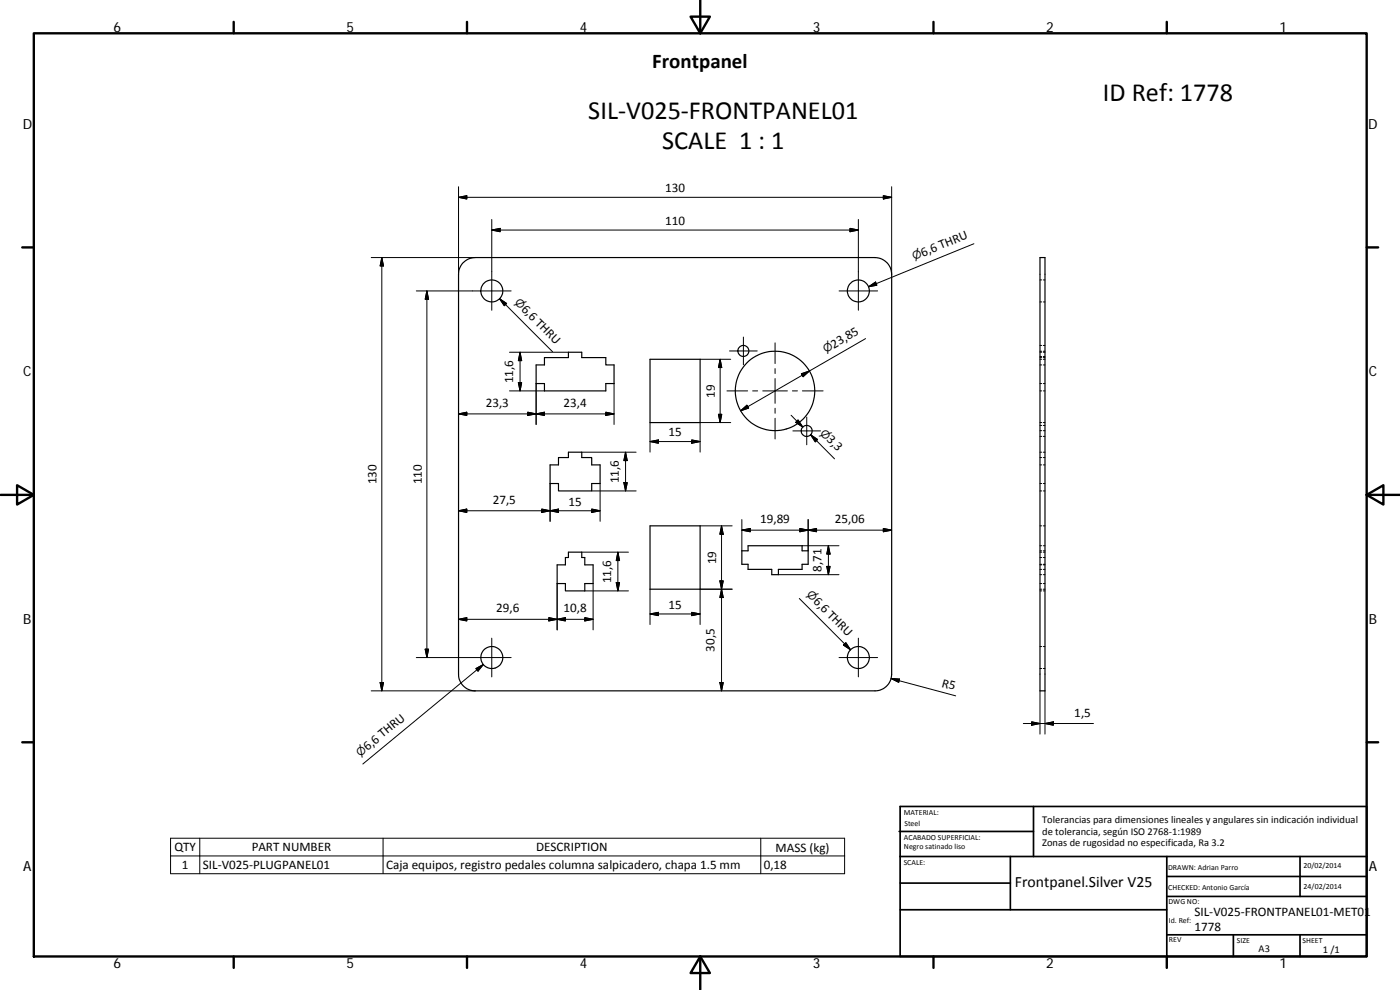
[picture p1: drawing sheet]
<svg xmlns="http://www.w3.org/2000/svg" width="420mm" height="297mm" viewBox="0 0 420 297" stroke-linecap="round" stroke-linejoin="round" font-family="sans-serif">
<g fill="none" stroke="#000" stroke-width=".36">
<path d="M138.9 78.9a5.1 5.1 0 0 1 3.7-1.6h120a5.1 5.1 0 0 1 5 5v120a5 5 0 0 1-5 5h-120a5 5 0 0 1-5-5v-120l.2-1.5zM312.1 77.3h1.5v130h-1.5zM160.9 109.5h2.5v-2.2h7.2v-1.6h4v1.6h7.2v2.2h2.5v5.6h-2.5v2.2h-18.4v-2.2h-2.5zM195.1 107.8h15v19h-15zM165.1 139.5h2.5v-2.2h3v-1.6h4v1.6h3v2.2h2.5v5.6h-2.5v2.2h-10v-2.2h-2.5zM195.1 157.8h15v19h-15zM170.6 165.7h4v1.6h.9v2.2h2.5v5.6h-2.5v2.2h-5.8v-2.2h-2.5v-5.6h2.5v-2.2h.9zM222.6 165.3h1.9v-1.6h16.2v1.6h1.8v4h-1.8v1.5h-7.1v1.6h-2v-1.6h-7.1v-1.5h-1.9z"/>
<circle cx="147.6" cy="87.3" r="3.3"/>
<circle cx="257.6" cy="87.3" r="3.3"/>
<circle cx="223.1" cy="105.3" r="1.64"/>
<circle cx="232.6" cy="117.3" r="11.9"/>
<circle cx="242.1" cy="129.3" r="1.64"/>
<circle cx="147.6" cy="197.3" r="3.3"/>
<circle cx="257.6" cy="197.3" r="3.3"/>
</g>
<g fill="none" stroke="#000" stroke-width=".3">
<path d="M137.6 59.2l2.5-.5v1zM137.6 59.2h130M137.6 56v26.3M265.1 58.7l2.5 .5-2.5 .5zM267.6 56v26.3M111.4 77.3h31.2M114.6 77.3l.5 2.5h-1zM114.6 77.3v130M147.6 69l2.5-.5v1zM147.6 69h110M147.6 65.8v27.3M255.1 68.5l2.5 .5-2.5 .5z"/>
<path d="M257.6 65.8v27.3M292.3 73.1l-31.6 12.9M124.9 87.3h28.5M128.1 87.3v110M128.1 87.3l.5 2.5h-1zM149.9 89.6l2.2 1.5-.7 .6zM149.9 89.6l15.9 15.9M251.8 87.3h11.6M260.7 86l2.1-1.4 .4 1zM312.1 90.6h.5M312.1 84h.5M313.1 90.6h.5"/>
<path d="M313.1 84h.5M152.9 105.7h17.7M152.9 117.3h10.5M155.6 114.8h1l-.5 2.5zM156.1 105.7v11.6M156.1 105.7l.5 2.5h-1zM160.9 115.1v12.3M184.3 115.1v12.3M210.1 107.8h9.2M216.1 107.8v19M216.1 107.8l.5 2.5h-1zM218.2 117.3h6.2"/>
<path d="M218.9 105.3h8.4M223.1 101.1v8.4M225.9 117.3h1.5M228.9 117.3h7.4M232.6 102.9v6.2M232.6 110.6v1.5M232.6 113.6v7.4M237.8 117.3h1.5M240.5 112.1l2.4-.8-1.9 1.7zM240.8 117.3h6.2M259.8 101.6l-37.5 21.7M312.1 107.3h.5"/>
<path d="M312.1 117.3h.5M312.1 105.7h.5M312.1 115.1h.5M312.1 109.5h.5M312.1 107.8h.5M312.1 107h.5M312.1 103.7h.5M312.1 105.4h.5M313.1 107.3h.5M313.1 117.3h.5M313.1 105.7h.5M313.1 115.1h.5"/>
<path d="M313.1 109.5h.5M313.1 107.8h.5M313.1 107h.5M313.1 103.7h.5M313.1 105.4h.5M137.6 124.2l2.5-.5v1zM137.6 124.2h46.7M158.4 123.7l2.5 .5-2.5 .5zM160.9 124.2l2.5-.5v1zM174.6 135.7h16.3M181.8 123.7l2.5 .5-2.5 .5zM187.7 135.7l.5 2.5h-1z"/>
<path d="M187.7 135.7v11.6M195.1 132.5l2.5-.5v1zM195.1 132.5h15M195.1 126.8v8.9M207.6 132l2.5 .5-2.5 .5zM215.6 124.3h1l-.5 2.5zM219.3 126.8h-9.2v8.9M222.3 123.3l1.9-1.7 .5 .8zM232.6 122.5v1.5M232.6 125.5v6.2M237.4 124.6l3.5 3.5M237.9 129.3h8.3"/>
<path d="M239.5 126l1.4 2.1-2.1-1.4zM242.1 125.1v8.4M243.3 130.5l2.1 1.4-.7 .7zM245 132.2l-1.7-1.7 7.2 7.2M312.1 137.3h.5M312.1 135.7h.5M312.1 139.5h.5M312.1 126.8h.5M312.1 130.9h.5M312.1 127.7h.5M312.1 129.2h.5M313.1 137.3h.5"/>
<path d="M313.1 135.7h.5M313.1 139.5h.5M313.1 126.8h.5M313.1 130.9h.5M313.1 127.7h.5M313.1 129.2h.5M137.6 153.2l2.5-.5v1.1zM137.6 153.2h42.5M162.6 152.7l2.5 .5-2.5 .6zM165.1 145.1v11.3M165.1 153.2l2.5-.5v1.1zM177.6 152.7l2.5 .5-2.5 .6z"/>
<path d="M177.6 147.3h13.3M180.1 145.1v11.3M187.2 144.8h1l-.5 2.5zM210.1 157.8h9.6M216.5 157.8v49.5M216.5 157.8l.6 2.5h-1.1zM222.6 155.9v9.4M222.6 159.1l2.6-.5v1zM222.6 159.1h45M240 158.6l2.5 .5-2.5 .5zM242.5 155.9v9.4M242.5 159.1l2.6-.5v1z"/>
<path d="M265.1 158.6l2.5 .5-2.5 .5zM312.1 157.8h.5M312.1 147.3h.5M312.1 145.1h.5M313.1 157.8h.5M313.1 147.3h.5M313.1 145.1h.5M167.2 175.1v13.9M174.6 165.7h14M175.5 177.3h13.1M178 175.1v13.9M184.9 174.8h1l-.5 2.5z"/>
<path d="M185.4 165.7v11.6M185.4 165.7l.5 2.5h-1zM195.1 176.8v10.6M216 174.3h1.1l-.6 2.5zM216.5 176.8l.6 2.5h-1.1zM219.7 176.8h-9.6v10.6M233.6 172.4h18.2M239.9 179.6l15.4 15.4M240.7 163.7h11.1M248.1 169.9h1l-.5 2.5zM248.6 163.7v8.7M248.6 163.7l.5 2.5h-1z"/>
<path d="M312.1 176.8h.5M312.1 170.8h.5M312.1 163.7h.5M312.1 169.3h.5M312.1 165.3h.5M312.1 172.4h.5M312.1 167.3h.5M312.1 177.3h.5M312.1 175.1h.5M312.1 169.5h.5M312.1 165.7h.5M313.1 176.8h.5"/>
<path d="M313.1 170.8h.5M313.1 163.7h.5M313.1 169.3h.5M313.1 165.3h.5M313.1 172.4h.5M313.1 167.3h.5M313.1 177.3h.5M313.1 175.1h.5M313.1 169.5h.5M313.1 165.7h.5M124.9 197.3h28.5M127.6 194.8h1l-.5 2.5z"/>
<path d="M137.6 185.8l2.5-.5v1zM137.6 185.8h40.4M145 199.4l-36.1 29.8M147.6 191.5v11.6M164.7 185.3l2.5 .5-2.5 .5zM167.2 185.8l2.5-.5v1zM175.5 185.3l2.5 .5-2.5 .5zM195.1 184.2l2.5-.5v1zM195.1 184.2h15M207.6 183.7l2.5 .5-2.5 .5zM251.8 197.3h11.6M253.8 192.8l1.5 2.2-2.2-1.5z"/>
<path d="M257.6 191.5v11.6M312.1 194h.5M313.1 194h.5M111.4 207.3h31.2M114.1 204.8h1l-.5 2.5zM142.8 200.6l2.2-1.2-1.5 2zM216 204.8h1.1l-.6 2.5zM267.4 203.6l2.6 .2-.3 .9zM267.4 203.6l19.4 5.2M307.1 217.1h21.1M309.6 216.6l2.5 .5-2.5 .5zM312.1 207.3v13"/>
<path d="M312.1 200.6h.5M313.1 200.6h.5M313.6 207.3v13M313.6 217.1l2.5-.5v1zM51.2 251.5h202.3v10.6h-202.3zM51.2 256.8h202.3M60 251.5v10.6M115 251.5v10.6M228.3 251.5v10.6"/>
</g>
<g fill="none" stroke="#000" stroke-width=".71">
<path d="M10.1 10h400.1v277h-400.1zM70.1 6.6v3.4M140.2 6.6v3.4M207.3 5h5.8l-2.9 5zM210.2 0v10M280.2 6.6v3.4M350.2 6.6v3.4M6.7 74.2h3.4M410.2 74.2h3.4M.2 148.5h9.9M5.1 145.6l5 2.9-5 2.9zM410.2 148.5l5-2.9v5.8z"/>
<path d="M410.2 148.5h9.9M6.7 222.7h3.4M410.2 222.7h3.4M70.1 287v3.4M140.2 287v3.4M210.2 287l2.9 5h-5.8zM210.2 287v10M280.2 287v3.4M350.2 287v3.4"/>
</g>
<g fill="none" stroke="#000" stroke-width=".51">
<path d="M269.8 249.5h40.4M270.1 257h140.1M270.1 242h140.1v45h-140.1zM303.2 257v16M310.2 242v15M350.2 257v30M390.2 257v12M270.1 273h80.1M270.1 265h33.1M350.2 269h60M350.2 263h60M350.2 280.5h60"/>
<path d="M370.2 280.5v6.5M390.2 280.5v6.5"/>
</g>
<g fill="#000" stroke="#000" stroke-width=".3">
<path d="M137.6 59.2l2.5-.5v1zM265.1 58.7l2.5 .5-2.5 .5zM114.6 77.3l.5 2.5h-1zM147.6 69l2.5-.5v1zM255.1 68.5l2.5 .5-2.5 .5zM128.1 87.3l.5 2.5h-1zM149.9 89.6l2.2 1.5-.7 .6zM260.7 86l2.1-1.4 .4 1zM155.6 114.8h1l-.5 2.5zM156.1 105.7l.5 2.5h-1zM216.1 107.8l.5 2.5h-1zM240.5 112.1l2.4-.8-1.9 1.7z"/>
<path d="M137.6 124.2l2.5-.5v1zM158.4 123.7l2.5 .5-2.5 .5zM160.9 124.2l2.5-.5v1zM181.8 123.7l2.5 .5-2.5 .5zM187.7 135.7l.5 2.5h-1zM195.1 132.5l2.5-.5v1zM207.6 132l2.5 .5-2.5 .5zM215.6 124.3h1l-.5 2.5zM222.3 123.3l1.9-1.7 .5 .8zM239.5 126l1.4 2.1-2.1-1.4zM243.3 130.5l2.1 1.4-.7 .7zM137.6 153.2l2.5-.5v1.1z"/>
<path d="M162.6 152.7l2.5 .5-2.5 .6zM165.1 153.2l2.5-.5v1.1zM177.6 152.7l2.5 .5-2.5 .6zM187.2 144.8h1l-.5 2.5zM222.6 159.1l2.6-.5v1zM240 158.6l2.5 .5-2.5 .5zM242.5 159.1l2.6-.5v1zM265.1 158.6l2.5 .5-2.5 .5zM184.9 174.8h1l-.5 2.5zM185.4 165.7l.5 2.5h-1zM216 174.3h1.1l-.6 2.5zM216.5 157.8l.6 2.5h-1.1z"/>
<path d="M216.5 176.8l.6 2.5h-1.1zM248.1 169.9h1l-.5 2.5zM248.6 163.7l.5 2.5h-1zM127.6 194.8h1l-.5 2.5zM137.6 185.8l2.5-.5v1zM164.7 185.3l2.5 .5-2.5 .5zM167.2 185.8l2.5-.5v1zM175.5 185.3l2.5 .5-2.5 .5zM195.1 184.2l2.5-.5v1zM207.6 183.7l2.5 .5-2.5 .5zM253.8 192.8l1.5 2.2-2.2-1.5zM114.1 204.8h1l-.5 2.5z"/>
<path d="M142.8 200.6l2.2-1.2-1.5 2zM216 204.8h1.1l-.6 2.5zM267.4 203.6l2.6 .2-.3 .9zM309.6 216.6l2.5 .5-2.5 .5zM313.6 217.1l2.5-.5v1z"/>
</g>
<g font-size="7.9">
<text x="176.6" y="35.8">SIL‐V025‐FRONTPANEL01</text>
<text x="331" y="30.3">ID Ref: 1778</text>
<text x="198.7" y="44.7">SCALE 1 : 1</text>
</g>
<text font-size="6.3" x="195.7" y="20.3">Frontpanel</text>
<text font-size="4.7" x="304.6" y="266.2">Frontpanel.Silver V25</text>
<g font-size="4.2">
<text x="34" y="9.6">6</text>
<text x="104" y="9.6">5</text>
<text x="174" y="9.6">4</text>
<text x="244" y="9.6">3</text>
<text x="314" y="9.6">2</text>
<text x="384" y="9.6">1</text>
<text x="6.8" y="38.7">D</text>
<text x="410.6" y="38.7">D</text>
<text x="7" y="112.9">C</text>
<text x="410.8" y="112.9">C</text>
<text x="7" y="187.1">B</text>
<text x="410.8" y="187.1">B</text>
<text x="7" y="261.3">A</text>
<text x="410.8" y="261.3">A</text>
<text x="34" y="290.4">6</text>
<text x="104" y="290.4">5</text>
<text x="174" y="290.4">4</text>
<text x="244" y="290.4">3</text>
<text x="314" y="290.4">2</text>
<text x="384" y="290.4">1</text>
</g>
<g font-size="3.9">
<text x="199.6" y="57.7">130</text>
<text x="199.6" y="67.5">110</text>
<text x="277" y="77.1" transform="rotate(-22 277 77.1)">6,6 THRU</text>
<text x="156.3" y="92.9" transform="rotate(45 156.3 92.9)">6,6 THRU</text>
<text x="250.3" y="104.6" transform="rotate(-30 250.3 104.6)">23,85</text>
<text x="154" y="115" transform="rotate(-90 154 115)">11,6</text>
<text x="214.6" y="119.3" transform="rotate(-90 214.6 119.3)">19</text>
<text x="145.8" y="122.1">23,3</text>
<text x="169.1" y="122.1">23,4</text>
<text x="200.6" y="130.9">15</text>
<text x="247.9" y="132.1" transform="rotate(45 247.9 132.1)">3,3</text>
<text x="113" y="145.3" transform="rotate(-90 113 145.3)">130</text>
<text x="126.6" y="145.3" transform="rotate(-90 126.6 145.3)">110</text>
<text x="185.7" y="145" transform="rotate(-90 185.7 145)">11,6</text>
<text x="147.9" y="151.2">27,5</text>
<text x="170.6" y="151.7">15</text>
<text x="228.1" y="157">19,89</text>
<text x="250.6" y="157">25,06</text>
<text x="215" y="169.3" transform="rotate(-90 215 169.3)">19</text>
<text x="246.5" y="171.6" transform="rotate(-90 246.5 171.6)">8,71</text>
<text x="183.4" y="175" transform="rotate(-90 183.4 175)">11,6</text>
<text x="148.9" y="183.7">29,6</text>
<text x="169.1" y="183.7">10,8</text>
<text x="200.6" y="182.6">15</text>
<text x="243.9" y="180.6" transform="rotate(45 243.9 180.6)">6,6 THRU</text>
<text x="214.5" y="195.5" transform="rotate(-90 214.5 195.5)">30,5</text>
<text x="282.5" y="206" transform="rotate(15 282.5 206)">R5</text>
<text x="322.4" y="215">1,5</text>
<text x="110.3" y="225.3" transform="rotate(-40 110.3 225.3)">6,6 THRU</text>
<text x="52.4" y="255.4">QTY</text>
<text x="75.5" y="255.4">PART NUMBER</text>
<text x="160.9" y="255.4">DESCRIPTION</text>
<text x="232.8" y="255.5">MASS (kg)</text>
<text x="54.6" y="260.7">1</text>
<text x="60.9" y="260.7">SIL‐V025‐PLUGPANEL01</text>
<text x="115.9" y="260.8">Caja equipos, registro pedales columna salpicadero, chapa 1.5 mm</text>
<text x="229.2" y="260.7">0,18</text>
<text x="358.5" y="274.9">SIL‐V025‐FRONTPANEL01‐MET01</text>
<text x="358.5" y="279.4">1778</text>
</g>
<g font-size="3.3">
<text x="274.4" y="78.1" transform="rotate(-22 274.4 78.1)">⌀</text>
<text x="154.3" y="91" transform="rotate(45 154.3 91)">⌀</text>
<text x="247.8" y="106" transform="rotate(-30 247.8 106)">⌀</text>
<text x="245.9" y="130.1" transform="rotate(45 245.9 130.1)">⌀</text>
<text x="241.9" y="178.6" transform="rotate(45 241.9 178.6)">⌀</text>
<text x="108.1" y="227.1" transform="rotate(-40 108.1 227.1)">⌀</text>
</g>
<g font-size="3.1">
<text x="312.8" y="246.8">Tolerancias para dimensiones lineales y angulares sin indicación individual</text>
<text x="312.8" y="250.4">de tolerancia, según ISO 2768‐1:1989</text>
<text x="312.8" y="254">Zonas de rugosidad no especificada, Ra 3.2</text>
<text x="377.7" y="285.6">A3</text>
<text x="397" y="285.9">1 /1</text>
</g>
<g font-size="2.4">
<text x="271.2" y="244.4">MATERIAL:</text>
<text x="271.3" y="251.9">ACABADO SUPERFICIAL:</text>
<text x="271.4" y="247.9">Steel</text>
<text x="271.3" y="254.6">Negro satinado liso</text>
<text x="271.2" y="259.7">SCALE:</text>
<text x="350.6" y="260.9">DRAWN: Adrian Parro</text>
<text x="391.2" y="260.6">20/02/2014</text>
<text x="350.6" y="267">CHECKED: Antonio García</text>
<text x="391.2" y="266.6">24/02/2014</text>
<text x="350.7" y="271.4">DWG NO:</text>
<text x="350.8" y="276.8">Id. Ref:</text>
<text x="350.8" y="282.8">REV</text>
<text x="371.2" y="282.9">SIZE</text>
<text x="390.9" y="282.9">SHEET</text>
</g>
</svg>
